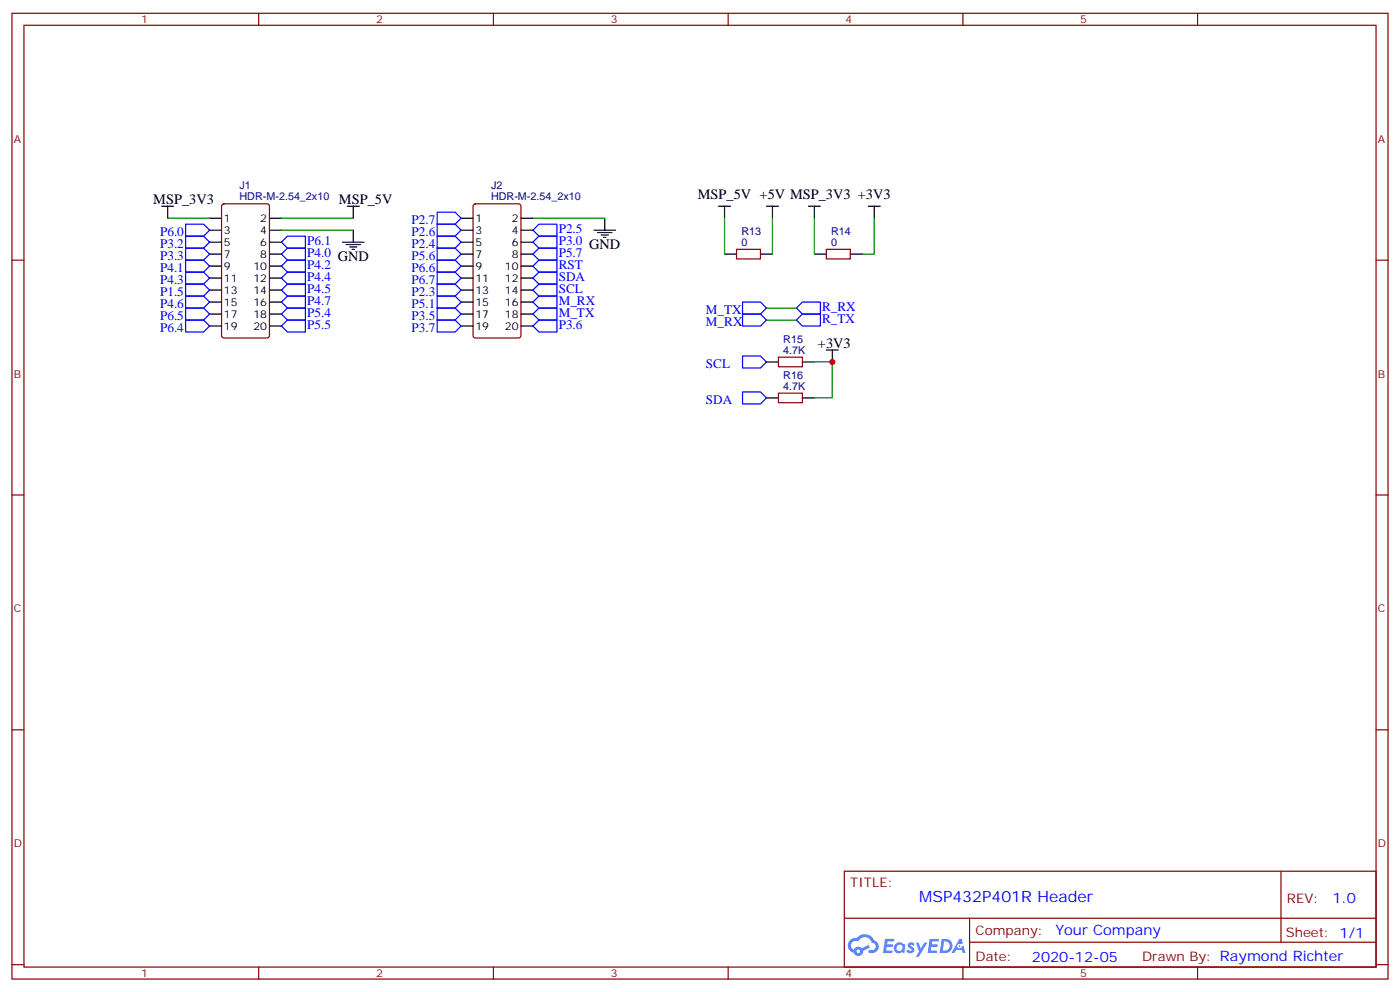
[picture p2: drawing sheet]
<svg xmlns="http://www.w3.org/2000/svg" width="412mm" height="292mm" viewBox="0 0 412 292" stroke-linecap="round" stroke-linejoin="round" font-family="sans-serif">
<g fill="none" stroke="#870000" stroke-width=".35">
<path d="M3.5 3.9h405.4v284.4h-405.4zM7.1 7.4h398.2v277.3h-398.2zM76.2 3.9v3.5M145.3 3.9v3.5M214.5 3.9v3.5M283.6 3.9v3.5M352.8 3.9v3.5M3.5 76.6h3.6M405.3 76.6h3.6M3.5 145.7h3.6M405.3 145.7h3.6M3.5 214.9h3.6"/>
<path d="M405.3 214.9h3.6M248.7 256.5h156.6v28.2h-156.6zM377.3 256.5v20.9M248.7 270.4h156.5M285.6 277.4h119.6M285.6 270.4v14.1M3.5 284h3.6M76.2 284.7v3.6M145.3 284.7v3.6M214.5 284.7v3.6M283.6 284.7v3.6M352.8 284.7v3.6"/>
<path d="M405.3 284h3.6"/>
</g>
<g fill="#5487ff">
<path d="M267.7 277.7a1.22 1.22 0 0 1 1.7 .2l-.4 .6a.47 .47 0 0 0-.3-.4 .47 .47 0 0 0-.5 .2l.1 .2a1.14 1.14 0 0 1 .8 1.8 1.14 1.14 0 0 1-1.9 0l-.2-.2 .5-.6 .7 .5a.29 .29 0 0 0 .3-.3 .29 .29 0 0 0-.2-.3 1.04 1.04 0 0 1-.6-1.7z"/>
<path d="M260.7 276.4h2.4l.3 .2-.2 .5-1.8 .1-.1 .8h1.5l.3 .4-.3 .4h-1.6l-.2 1.1h1.7l.2 .3-.2 .3-2.6 .1z"/>
<path d="M273.8 276.4h2.4l.3 .2-.1 .5-1.8 .1-.2 .8h1.6l.3 .4-.4 .4h-1.6l-.1 1.1h1.7l.2 .3-.2 .3-2.6 .1z"/>
<path d="M282.6 276.4h.7l.3 1.3-.6 .3a.69 .69 0 0 0-1 .3 .69 .69 0 0 0 .4 .9 .69 .69 0 0 0 .9-.6l.5-.2 .6 2.2h-.8l-.2-.9h-1.8l-.5 .9h-.8z"/>
<path d="M269.8 277.5h.8l.6 1.8 1.1-1.8h.9l-2.6 4.2h-.8l.9-1.5z"/>
<path d="M277.4 276.4l-.6 4.2h1.3a2.11 2.11 0 0 0 2.5-2.1 2.11 2.11 0 0 0-2.5-2.1zM278.1 277.2a1.39 1.39 0 0 1 1.7 1.4 1.39 1.39 0 0 1-1.8 1.3h-.3z"/>
<path d="M263.7 278.1a1.54 1.54 0 0 0-.1 2.1 1.54 1.54 0 0 0 2.2 .1l.6 .3 .3-2.3-.2-.3h-.4a1.49 1.49 0 0 0-2.4 .1zM264 279.1a.94 .94 0 0 1 1.8 0 .94 .94 0 0 1-1.8 0z"/>
<path d="M250.4 276.8a2.18 2.18 0 0 0 1.1 3.7 1.44 1.44 0 0 0 1.6 .9 1.44 1.44 0 0 0 1.2-1.4l2-1-.5-.8-1.9 1a1.47 1.47 0 0 0-2.4 .4 1.39 1.39 0 0 1-.7-1.9 1.39 1.39 0 0 1 2-.5 2.12 2.12 0 0 1 2.2-1.3 2.12 2.12 0 0 1 1.9 1.7 1.14 1.14 0 0 1 1.1 1.4 1.14 1.14 0 0 1-1.7 .7 .43 .43 0 0 0-.5 .4 .43 .43 0 0 0 .4 .5 1.98 1.98 0 0 0 2.5-1.2 1.98 1.98 0 0 0-1.2-2.6 3.1 3.1 0 0 0-5.3-.6l-.9 .1zM252.3 280.1a.55 .55 0 0 1 1.1 0 .55 .55 0 0 1-1.1 0z"/>
<circle cx="282.6" cy="278.5" r=".26"/>
</g>
<path d="M65.5 60.2l.5-.2h12.7l.6 .4 .1 38.4-.5 .7h-12.9l-.7-.4v-38.4zM139.6 60.2l.5-.2h12.7l.6 .4 .1 38.4-.5 .7h-12.9l-.7-.4-.1-38.4zM217 73.4h7v2.8h-7zM243.4 73.4h7.1v2.8h-7.1zM229.3 105.2h7.1v2.8h-7.1zM229.3 115.7h7.1v2.9h-7.1z" fill="none" stroke="#870000" stroke-width=".35"/>
<g fill="none" stroke="#000" stroke-width=".35">
<path d="M47.6 60.7h3.6M49.4 60.7v3.5M61.7 64.2h3.6M61.7 67.8h3.6M61.7 71.3h3.6M61.7 74.8h3.6M61.7 78.4h3.6M79.4 64.2h3.5M79.4 67.8h3.5M79.4 71.3h3.5M79.4 74.8h3.5M79.4 78.4h3.5"/>
<path d="M100.9 71.3h6.3M102 72h4.2M102.3 60.7h3.5M103 72.7h2.1M103.7 73.4h.7M104.1 60.7v3.5M104.1 67.8v3.5M135.8 64.2h3.5M135.8 67.8h3.5M135.8 71.3h3.5M135.8 74.8h3.5M135.8 78.4h3.5"/>
<path d="M153.5 64.2h3.5M153.5 67.8h3.5M153.5 71.3h3.5M153.5 74.8h3.5M153.5 78.4h3.5M175 67.8h6.3M176 68.5h4.3M177.1 69.2h2.1M177.8 69.9h.7M178.2 64.2v3.6M211.7 60.7h3.5M213.4 74.8h3.6"/>
<path d="M213.4 60.7v3.5M224 74.8h3.5M225.8 60.7h3.5M227.5 60.7v3.5M238.1 60.7h3.6M239.9 74.8h3.5M239.9 60.7v3.5M250.5 74.8h3.5M255.8 60.7h3.5M257.5 60.7v3.5M61.7 81.9h3.6M61.7 85.4h3.6"/>
<path d="M61.7 88.9h3.6M61.7 92.5h3.6M61.7 96h3.6M79.4 81.9h3.5M79.4 85.4h3.5M79.4 88.9h3.5M79.4 92.5h3.5M79.4 96h3.5M135.8 81.9h3.5M135.8 85.4h3.5M135.8 88.9h3.5M135.8 92.5h3.5"/>
<path d="M135.8 96h3.5M153.5 81.9h3.5M153.5 85.4h3.5M153.5 88.9h3.5M153.5 92.5h3.5M153.5 96h3.5M225.8 106.6h3.5M225.8 117.2h3.5M236.4 106.6h3.5M236.4 117.2h3.5M243.4 103h3.5M245.2 103v3.6"/>
</g>
<path d="M49.4 64.2h12.3M82.9 64.2h21.2M82.9 67.8h21.2M157 64.2h21.2M213.4 64.2v10.6M227.5 64.2v10.6M239.9 64.2v10.6M257.5 64.2v10.6h-3.5M225.8 90.7h8.8M225.8 94.2h8.8M239.9 106.6h5.3v10.6h-5.3" fill="none" stroke="#008700" stroke-width=".35"/>
<g fill="none" stroke="#00f" stroke-width=".35">
<path d="M54.7 66h5.3l1.7 1.8-1.7 1.7h-5.3zM54.7 69.5h5.3l1.7 1.8-1.7 1.8h-5.3zM54.7 73.1h5.3l1.7 1.7-1.7 1.8h-5.3zM54.7 76.6h5.3l1.7 1.8-1.7 1.7h-5.3zM82.9 71.3l1.8-1.8h5.3v3.6h-5.3zM82.9 74.8l1.8-1.7h5.3v3.5h-5.3zM82.9 78.4l1.8-1.8h5.3v3.5h-5.3zM128.8 62.5h5.3l1.7 1.7-1.7 1.8h-5.3zM128.8 66h5.3l1.7 1.8-1.7 1.7h-5.3zM128.8 69.5h5.3l1.7 1.8-1.7 1.8h-5.3zM128.8 73.1h5.3l1.7 1.7-1.7 1.8h-5.3zM128.8 76.6h5.3l1.7 1.8-1.7 1.7h-5.3z"/>
<path d="M157 67.8l1.7-1.8h5.3v3.5h-5.3zM157 71.3l1.7-1.8h5.3v3.6h-5.3zM157 74.8l1.7-1.7h5.3v3.5h-5.3zM157 78.4l1.7-1.8h5.3v3.5h-5.3zM54.7 80.1h5.3l1.7 1.8-1.7 1.7h-5.3zM54.7 83.6h5.3l1.7 1.8-1.7 1.8h-5.3zM54.7 87.2h5.3l1.7 1.7-1.7 1.8h-5.3zM54.7 90.7h5.3l1.7 1.8-1.7 1.7h-5.3zM54.7 94.2h5.3l1.7 1.8-1.7 1.8h-5.3zM82.9 85.4l1.8-1.8h5.3v3.6h-5.3zM82.9 88.9l1.8-1.7h5.3v3.5h-5.3zM82.9 92.5l1.8-1.8h5.3v3.5h-5.3z"/>
<path d="M82.9 96l1.8-1.8h5.3v3.6h-5.3zM84.7 80.1h5.3v3.5h-5.3l-1.8-1.7zM128.8 80.1h5.3l1.7 1.8-1.7 1.7h-5.3zM128.8 83.6h5.3l1.7 1.8-1.7 1.8h-5.3zM128.8 87.2h5.3l1.7 1.7-1.7 1.8h-5.3zM128.8 90.7h5.3l1.7 1.8-1.7 1.7h-5.3zM128.8 94.2h5.3l1.7 1.8-1.7 1.8h-5.3zM157 85.4l1.7-1.8h5.3v3.6h-5.3zM157 96l1.7-1.8h5.3v3.6h-5.3zM157 88.9l1.7-1.7h5.3v3.5h-5.3zM157 92.5l1.7-1.8h5.3v3.5h-5.3zM158.7 80.1h5.3v3.5h-5.3l-1.7-1.7z"/>
<path d="M218.7 88.9h5.3l1.8 1.8-1.8 1.8h-5.3zM218.7 92.5h5.3l1.8 1.7-1.8 1.8h-5.3zM234.6 90.7l1.8-1.8h5.3v3.6h-5.3zM234.6 94.2l1.8-1.7h5.3v3.5h-5.3zM218.7 104.8h5.3l1.8 1.8-1.8 1.7h-5.3zM218.7 115.4h5.3l1.8 1.8-1.8 1.7h-5.3z"/>
</g>
<circle cx="245.2" cy="106.6" r=".88" fill="#c00"/>
<text font-size="4.6" fill="#00f" x="270.8" y="265.5">MSP432P401R Header</text>
<g font-size="4.2">
<text x="205.5" y="58.6">MSP_5V +5V MSP_3V3 +3V3</text>
<text x="45.2" y="60">MSP_3V3</text>
<text x="99.8" y="60">MSP_5V</text>
<text x="99.5" y="76.9">GND</text>
<text x="173.6" y="73.4">GND</text>
<text x="240.9" y="102.3">+3V3</text>
</g>
<g font-size="4.2" fill="#00f">
<text x="392.5" y="265.8">1.0</text>
<text x="310.9" y="275.3">Your Company</text>
<text x="304" y="283.1">2020-12-05</text>
</g>
<g font-size="3.9" fill="#00f">
<text x="47.2" y="69.5">P6.0</text>
<text x="121.2" y="66">P2.7</text>
<text x="121.2" y="69.5">P2.6</text>
<text x="164.6" y="68.5">P2.5</text>
<text x="47.2" y="73.1">P3.2</text>
<text x="47.2" y="76.6">P3.3</text>
<text x="90.5" y="72">P6.1</text>
<text x="90.5" y="75.6">P4.0</text>
<text x="121.2" y="73.1">P2.4</text>
<text x="121.2" y="76.6">P5.6</text>
<text x="164.6" y="72">P3.0</text>
<text x="164.6" y="75.6">P5.7</text>
<text x="47.2" y="80.1">P4.1</text>
<text x="47.2" y="83.6">P4.3</text>
<text x="90.5" y="79.1">P4.2</text>
<text x="90.5" y="82.6">P4.4</text>
<text x="121.2" y="80.1">P6.6</text>
<text x="121.2" y="83.6">P6.7</text>
<text x="164.6" y="79.1">RST</text>
<text x="164.6" y="82.6">SDA</text>
<text x="47.2" y="87.2">P1.5</text>
<text x="90.5" y="86.2">P4.5</text>
<text x="90.5" y="89.7">P4.7</text>
<text x="121.2" y="87.2">P2.3</text>
<text x="164.6" y="86.2">SCL</text>
<text x="164.6" y="89.7">M_RX</text>
<text x="47.2" y="90.7">P4.6</text>
<text x="47.2" y="94.2">P6.5</text>
<text x="90.5" y="93.2">P5.4</text>
<text x="121.2" y="90.7">P5.1</text>
<text x="121.2" y="94.2">P3.5</text>
<text x="164.6" y="93.2">M_TX</text>
<text x="208" y="92.5">M_TX</text>
<text x="242.2" y="91.4">R_RX</text>
<text x="242.2" y="95">R_TX</text>
<text x="47.2" y="97.8">P6.4</text>
<text x="90.5" y="96.7">P5.5</text>
<text x="121.2" y="97.8">P3.7</text>
<text x="164.6" y="96.7">P3.6</text>
<text x="208" y="96">M_RX</text>
<text x="208" y="108.4">SCL</text>
<text x="208" y="118.9">SDA</text>
</g>
<g font-size="3.9" fill="#800">
<text x="250.5" y="261.1">TITLE:</text>
<text x="379.1" y="265.8">REV:</text>
<text x="287.4" y="275.3">Company:</text>
<text x="378.7" y="275.9">Sheet: 1/1</text>
<text x="287.4" y="283">Date:</text>
<text x="336.4" y="283.1">Drawn By: Raymond Richter</text>
</g>
<g font-size="3.2" fill="#800">
<text x="41.6" y="6.9">1</text>
<text x="110.8" y="6.9">2</text>
<text x="179.9" y="6.9">3</text>
<text x="249.1" y="6.9">4</text>
<text x="318.2" y="6.9">5</text>
<text x="4.1" y="42">A</text>
<text x="405.9" y="42">A</text>
<text x="4.1" y="111.2">B</text>
<text x="405.9" y="111.2">B</text>
<text x="4.1" y="180.3">C</text>
<text x="405.9" y="180.3">C</text>
<text x="4.1" y="249.4">D</text>
<text x="405.9" y="249.4">D</text>
<text x="41.6" y="287.7">1</text>
<text x="110.8" y="287.7">2</text>
<text x="179.9" y="287.7">3</text>
<text x="249.1" y="287.7">4</text>
<text x="318.2" y="287.7">5</text>
</g>
<g font-size="3.2" fill="#000080">
<text x="70.6" y="58.9">HDR-M-2.54_2x10</text>
<text x="70.6" y="55.7">J1</text>
<text x="144.6" y="58.9">HDR-M-2.54_2x10</text>
<text x="144.6" y="55.7">J2</text>
<text x="218.4" y="69.1">R13</text>
<text x="244.8" y="69.1">R14</text>
<text x="218.4" y="72.4">0</text>
<text x="244.8" y="72.4">0</text>
<text x="230.7" y="100.9">R15</text>
<text x="230.7" y="104.1">4.7K</text>
<text x="230.7" y="111.5">R16</text>
<text x="230.7" y="114.7">4.7K</text>
</g>
<g font-size="3.2">
<text x="66" y="65.3">1</text>
<text x="76.7" y="65.3">2</text>
<text x="140.1" y="65.3">1</text>
<text x="150.7" y="65.3">2</text>
<text x="66" y="68.8">3</text>
<text x="76.7" y="68.8">4</text>
<text x="140.1" y="68.8">3</text>
<text x="150.7" y="68.8">4</text>
<text x="66" y="72.4">5</text>
<text x="66" y="75.9">7</text>
<text x="76.7" y="72.4">6</text>
<text x="76.7" y="75.9">8</text>
<text x="140.1" y="72.4">5</text>
<text x="140.1" y="75.9">7</text>
<text x="150.7" y="72.4">6</text>
<text x="150.7" y="75.9">8</text>
<text x="66" y="79.4">9</text>
<text x="66" y="82.9">11</text>
<text x="74.6" y="79.4">10</text>
<text x="74.6" y="82.9">12</text>
<text x="140.1" y="79.4">9</text>
<text x="140.1" y="82.9">11</text>
<text x="148.7" y="79.4">10</text>
<text x="148.7" y="82.9">12</text>
<text x="66" y="86.5">13</text>
<text x="66" y="90">15</text>
<text x="74.6" y="86.5">14</text>
<text x="74.6" y="90">16</text>
<text x="140.1" y="86.5">13</text>
<text x="140.1" y="90">15</text>
<text x="148.7" y="86.5">14</text>
<text x="148.7" y="90">16</text>
<text x="66" y="93.5">17</text>
<text x="74.6" y="93.5">18</text>
<text x="140.1" y="93.5">17</text>
<text x="148.7" y="93.5">18</text>
<text x="66" y="97">19</text>
<text x="74.6" y="97">20</text>
<text x="140.1" y="97">19</text>
<text x="148.7" y="97">20</text>
</g>
</svg>
